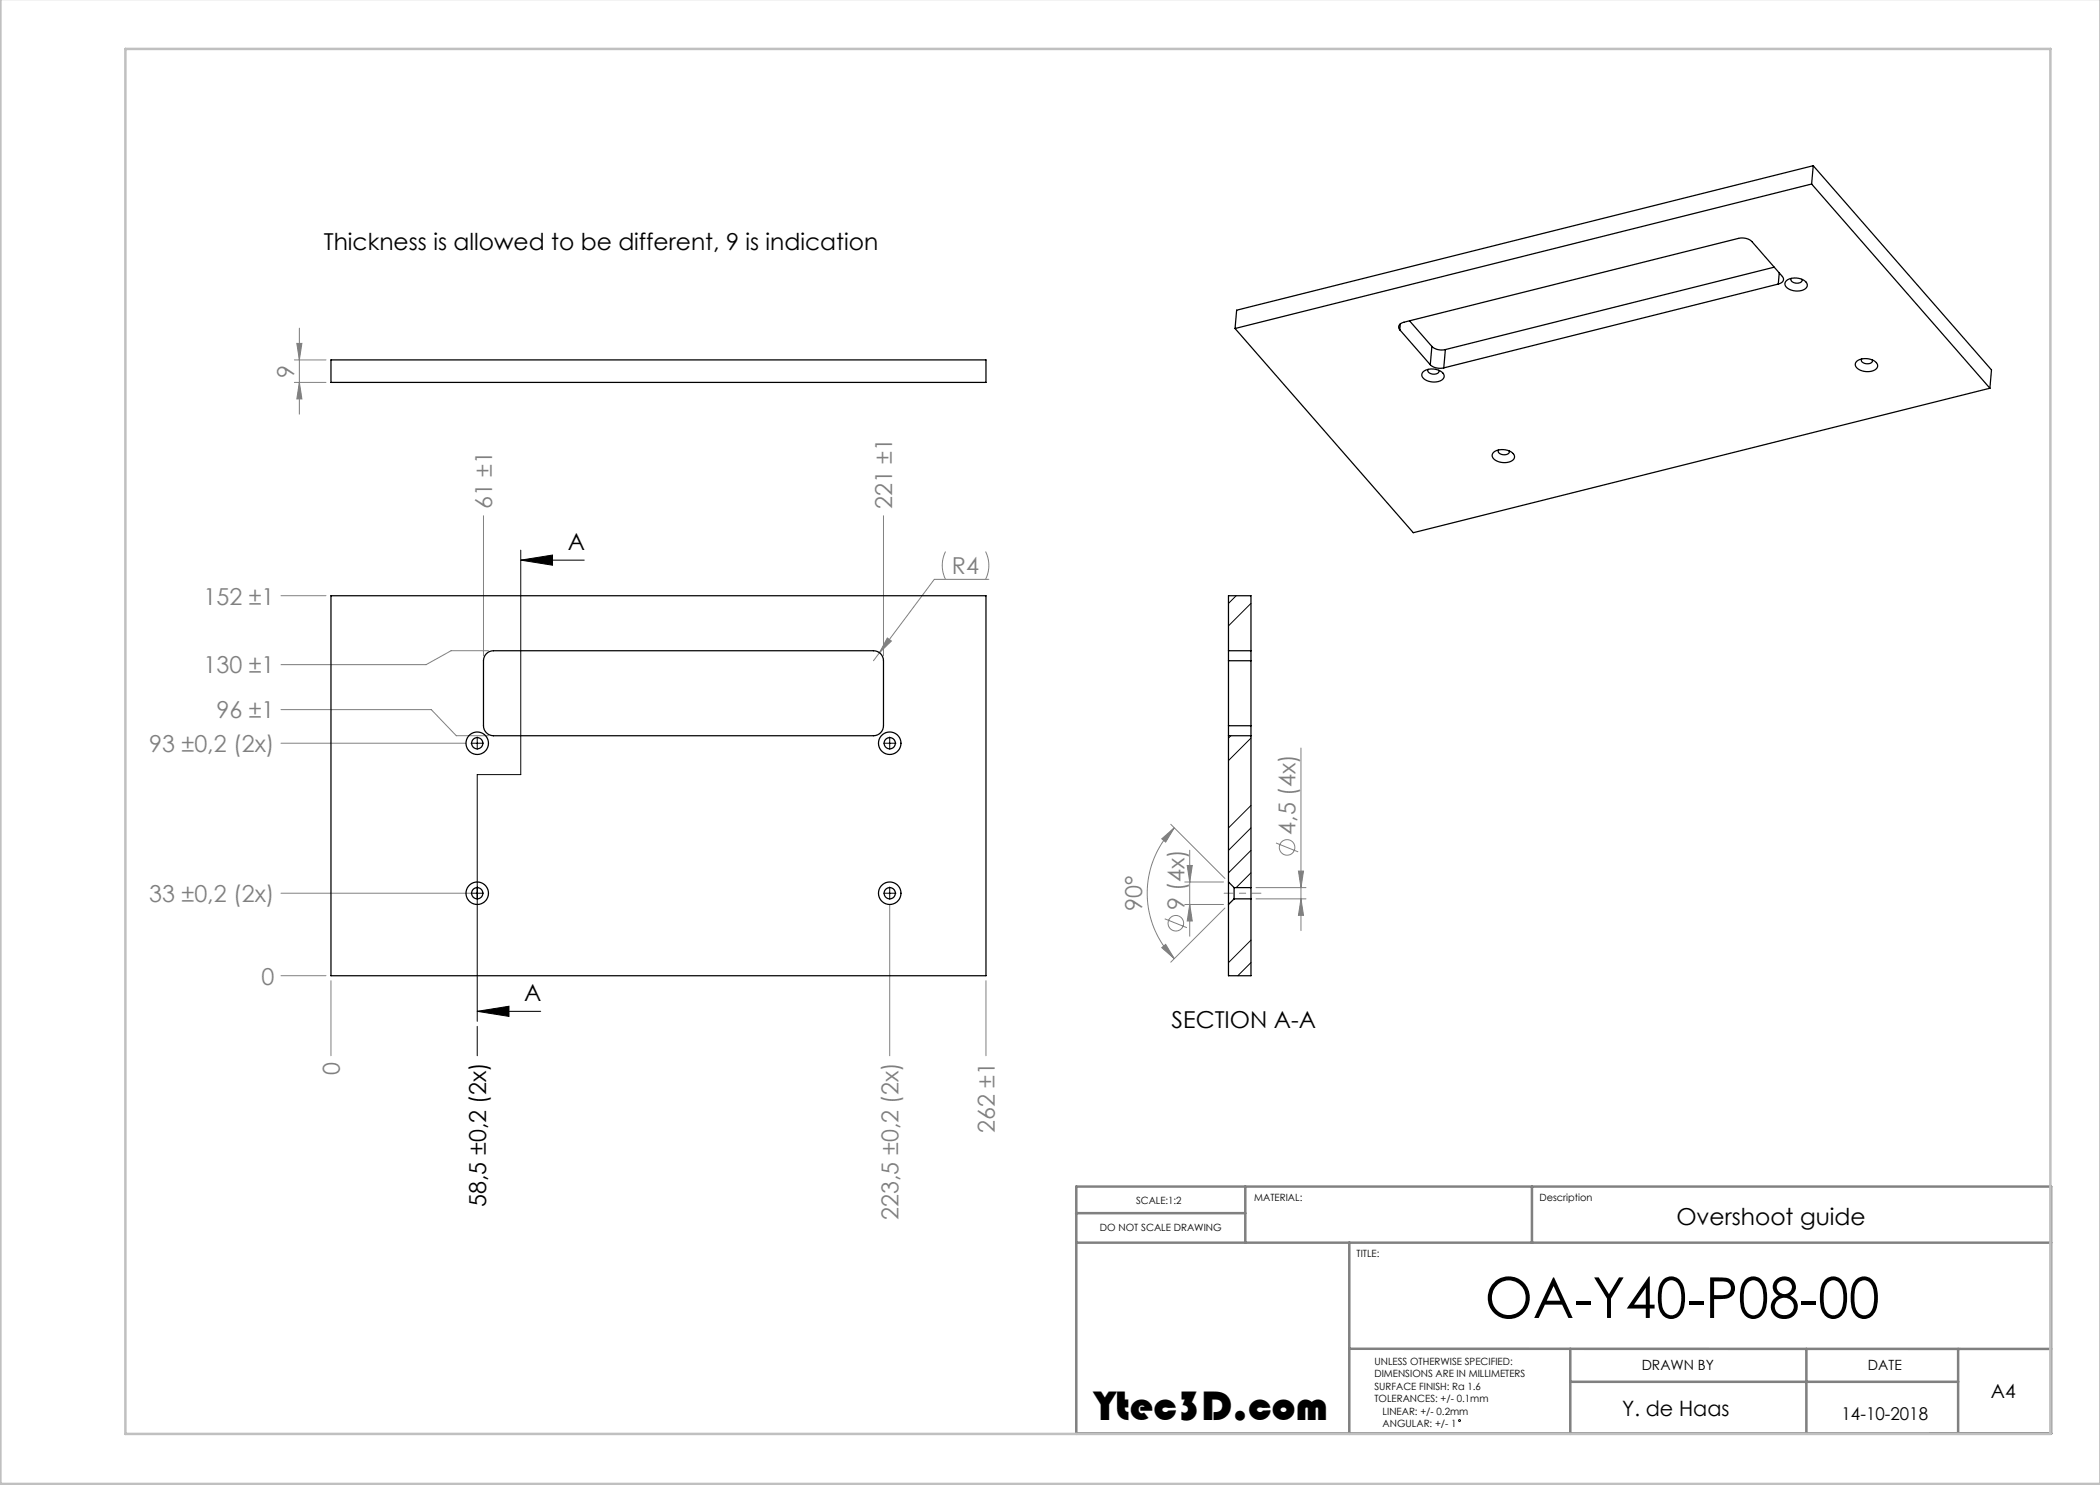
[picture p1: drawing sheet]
<svg xmlns="http://www.w3.org/2000/svg" width="420mm" height="297mm" viewBox="0 0 420 297" stroke-linecap="round" stroke-linejoin="round" font-family="sans-serif">
<g fill="none" stroke="#000" stroke-width=".2">
<path d="M104.2 112h12.7M104.2 112l6.3-1v2zM104.2 110v44.9h-8.8v49.4M94.2 148.6h2.5M95.4 147.4v2.5M176.7 148.6h2.5M177.9 147.4v2.5M94.2 178.6h2.5M176.7 178.6h2.5M177.9 177.4v2.5M95.4 202.3l6.4-1v2zM95.4 205.3v5.8"/>
<path d="M95.4 202.3h12.7"/>
<circle cx="291.9" cy="284.1" r=".19"/>
</g>
<path d="M249.1 237.3v11.2M306.4 237.3v11.2M215.2 242.6h33.9M215.3 248.5h194.9M269.9 248.5v38.3M269.9 269.8h140.3M314.1 276.4h77.5M314.1 269.8v17M361.3 269.8v16.9M391.6 269.8v16.9M215.2 286.7h195v-49.4h-194.9v49.5" fill="none" stroke="#808080" stroke-width=".5"/>
<path d="M.1 -.1v296.9h419.9M25.1 9.8h385v277h-385z" fill="none" stroke="#c0c0c0" stroke-width=".5"/>
<g fill="none" stroke="#808080" stroke-width=".2">
<path d="M58.9 72h6.3M58.9 76.5h6.3M59.4 68.7h1l-.5 3.3zM59.9 65.6v17.2M59.9 76.5l.5 3.3h-1zM56.2 119.1h9M96.7 103.1v28M176.7 103.1v28M189.1 110.3a6.2 6.2 0 0 0 0 5.6M197.1 110.3a6.2 6.2 0 0 1 0 5.6M197.8 115.9h-10.9l-12.2 16.2M97.7 130.1h-7.5l-5 2.8h-29"/>
<path d="M177.5 127.6l.8 .6-2.4 2.3zM56.2 148.6h37M56.2 141.9h30.1l5 5.2h6.4M260.2 149.6v36.5M56.2 178.6h38.2M232.4 167.8l2.5-2.2-1.8 2.8zM234.2 164.9l10.8 10.8M234.9 165.6a18.5 18.5 0 0 0 0 26.1M236.9 176.4h7.8M237.4 173.1h1.1l-.6 3.3zM237.9 170v17.2M251.2 177.5h10"/>
<path d="M251.2 179.8h10M255.2 168.6l4.4 1.8M259.7 174.2h1l-.5 3.3zM260.2 179.8l.5 3.3h-1zM56.2 195.1h9M66.2 196.1v15M177.9 180.9v30.2M197.2 196.1v15M232.4 189.5l.7-.6 1.8 2.8zM232.9 183.8l4.5 1.7M236.9 180.9h7.8M237.9 180.9l.6 3.3h-1.1z"/>
<path d="M245 181.6l-10.8 10.8"/>
<circle cx="257.4" cy="169.5" r="1.56"/>
<circle cx="235.2" cy="184.6" r="1.56"/>
</g>
<path d="M252.2 178.6h-7.4" fill="none" stroke="#808080" stroke-width=".2" stroke-dasharray="15.2 1.3 1.3 1.3" stroke-dashoffset="13.5"/>
<path d="M95.4 202.3l6.4-1v2zM104.2 112l6.3-1v2z" fill="#000"/>
<g fill="#808080">
<path d="M177.5 127.6l.8 .6-2.4 2.3z"/>
<path d="M59.4 68.7h1l-.5 3.3zM59.9 76.5l.5 3.3h-1zM259.7 174.2h1l-.5 3.3zM260.2 179.8l.5 3.3h-1zM237.4 173.1h1.1l-.6 3.3zM237.9 180.9l.6 3.3h-1.1z"/>
<path d="M232.4 167.8l2.5-2.2-1.8 2.8zM232.4 189.5l.7-.6 1.8 2.8z"/>
</g>
<g fill="none" stroke="#000" stroke-width=".25">
<path d="M362.3 36.8l35.7 40.8M362.3 36.8l-115.3 28.9M362.6 33.1l-.3 3.7M362.6 33.1l35.7 40.9-.3 3.6M362.6 33.1l-115.3 28.9-.3 3.7M354.8 53.4l-65.7 16.5M355.7 56.8a.94 .94 0 0 0 .9-.5 .94 .94 0 0 0-.1-1l-6.1-7a2.95 2.95 0 0 0-2.7-.6l-66.9 16.7a.94 .94 0 0 0-.9 .5 .94 .94 0 0 0 .1 1.1M355.7 56.8l-66.9 16.8M355.8 54.6l-.1 2.2M357.3 56.1a3.1 3.1 0 0 1 4.1 .5 1.11 1.11 0 0 1-1.1 1.5 2.88 2.88 0 0 1-3.3-1.1v-.5zM358.3 55.7a.75 .75 0 0 0 .9 .9 .82 .82 0 0 0 1.2-.7M66.2 72h131v4.5h-131z"/>
<path d="M247 65.7l35.7 40.8 115.3-28.9M280 66l6.1 6.9M280.1 64.8l-.1 1.2M281.9 64.2l4.5 5.1M284.7 74.3a3.1 3.1 0 0 1 4 .5 1.11 1.11 0 0 1-1 1.5 2.89 2.89 0 0 1-3.3-1.1v-.5zM285.6 73.9a.75 .75 0 0 0 .9 .9 .82 .82 0 0 0 1.2-.7M286.1 72.9a2.95 2.95 0 0 0 2.7 .7M286.4 69.3a2.95 2.95 0 0 0 2.7 .6M286.4 69.3l-.3 3.6M289.1 69.9l-.3 3.7M371.4 72.2a3.1 3.1 0 0 1 4 .5 1.11 1.11 0 0 1-1.1 1.5 2.89 2.89 0 0 1-3.2-1.1v-.5zM372.3 71.8a.75 .75 0 0 0 .9 .9 .82 .82 0 0 0 1.2-.7"/>
<path d="M298.8 90.4a2.97 2.97 0 0 1 4.1 .8 1.36 1.36 0 0 1-1.5 1.3 2.68 2.68 0 0 1-3-1.2l.1-.5zM299.7 90a.75 .75 0 0 0 .9 .9 .82 .82 0 0 0 1.2-.7M66.2 119.1h131v76h-131zM97.3 130.7a2 2 0 0 1 1.4-.6h76a2 2 0 0 1 2 2v13a2 2 0 0 1-2 2h-76a2 2 0 0 1-2-2v-13a2 2 0 0 1 .6-1.4zM245.7 130.1v2M245.7 130.1v-11h4.5v11M245.7 130.1h4.5M245.7 132.1v13M245.7 132.1h4.5M250.2 130.1v2M250.2 132.1v13M245.7 145.1v2"/>
<path d="M245.7 147.1h4.5M245.7 147.1v29.3M245.7 145.1h4.5M250.2 145.1v2M250.2 147.1v30.4M245.7 176.4v4.5M245.7 176.4l1.1 1.1M246.8 177.5v2.3M246.8 177.5h3.4M246.8 179.8l-1.1 1.1M246.8 179.8h3.4M250.2 177.5v2.3"/>
<path d="M250.2 179.8v15.3h-4.5v-14.2"/>
<circle cx="95.4" cy="148.6" r="2.25"/>
<circle cx="95.4" cy="148.6" r="1.12"/>
<circle cx="177.9" cy="148.6" r="2.25"/>
<circle cx="177.9" cy="148.6" r="1.12"/>
<circle cx="95.4" cy="178.6" r="2.25"/>
<circle cx="95.4" cy="178.6" r="1.12"/>
<circle cx="177.9" cy="178.6" r="2.25"/>
<circle cx="177.9" cy="178.6" r="1.12"/>
</g>
<path d="M247.2 119.1l-1.5 1.6M250.2 120.7l-4.5 4.5M246.2 147.1l-.5 .5M250.2 147.6l-4.5 4.5M250.2 161.1l-4.5 4.5M250.2 165.6l-4.5 4.5M250.2 170.1l-4.5 4.5M250.2 174.6l-3 2.9M250.2 188l-4.5 4.5M250.2 192.5l-2.6 2.6" fill="none" stroke="#000" stroke-width=".2"/>
<text font-size="11.3" x="296.9" y="263.6">OA-Y40-P08-00</text>
<text font-size="8.5" x="218.9" y="284">Ytec3D.com</text>
<g font-size="4.7">
<text x="64.8" y="50">Thickness is allowed to be different, 9 is indication</text>
<text x="113.5" y="110">A</text>
<text x="104.8" y="200.2">A</text>
<text x="234.3" y="205.6">SECTION A-A</text>
<text x="97.2" y="241.4" transform="rotate(-90 97.2 241.4)">58,5 ±0,2 (2x)</text>
<text x="335.3" y="245">Overshoot guide</text>
</g>
<g font-size="4.7" fill="#808080">
<text x="58.9" y="75.5" transform="rotate(-90 58.9 75.5)">9</text>
<text x="98.5" y="101.9" transform="rotate(-90 98.5 101.9)">61 ±1</text>
<text x="178.5" y="101.9" transform="rotate(-90 178.5 101.9)">221 ±1</text>
<text x="190.4" y="114.9">R4</text>
<text x="40.7" y="120.9">152 ±1</text>
<text x="40.7" y="134.7">130 ±1</text>
<text x="43.3" y="143.7">96 ±1</text>
<text x="29.8" y="150.4">93 ±0,2 (2x)</text>
<text x="259.1" y="166.9" transform="rotate(-90 259.1 166.9)">4,5 (4x)</text>
<text x="29.8" y="180.4">33 ±0,2 (2x)</text>
<text x="228.4" y="182.2" transform="rotate(-90 228.4 182.2)">90°</text>
<text x="236.9" y="182.1" transform="rotate(-90 236.9 182.1)">9 (4x)</text>
<text x="52.3" y="196.9">0</text>
<text x="68" y="215" transform="rotate(-90 68 215)">0</text>
<text x="199" y="226.6" transform="rotate(-90 199 226.6)">262 ±1</text>
<text x="179.7" y="244" transform="rotate(-90 179.7 244)">223,5 ±0,2 (2x)</text>
</g>
<text font-size="4.2" x="324.4" y="283.1">Y. de Haas</text>
<text font-size="3.9" x="398.2" y="279.5">A4</text>
<text font-size="3.5" x="368.3" y="284">14-10-2018</text>
<g font-size="2.8">
<text x="328.3" y="273.9">DRAWN BY</text>
<text x="373.6" y="273.9">DATE</text>
</g>
<g font-size="2">
<text x="227.2" y="240.7">SCALE:1:2</text>
<text x="250.8" y="240.2">MATERIAL:</text>
<text x="307.9" y="240.2">Description</text>
<text x="220" y="246.3">DO NOT SCALE DRAWING</text>
<text x="271.3" y="251.5">TITLE:</text>
<text x="274.9" y="272.9">UNLESS OTHERWISE SPECIFIED:</text>
<text x="274.9" y="275.4">DIMENSIONS ARE IN MILLIMETERS</text>
<text x="274.9" y="277.9">SURFACE FINISH: Ra 1.6</text>
<text x="274.9" y="280.4">TOLERANCES: +/- 0.1mm</text>
<text x="276.5" y="285.4">ANGULAR: +/- 1</text>
<text x="276.5" y="282.9">LINEAR: +/- 0.2mm</text>
</g>
</svg>
